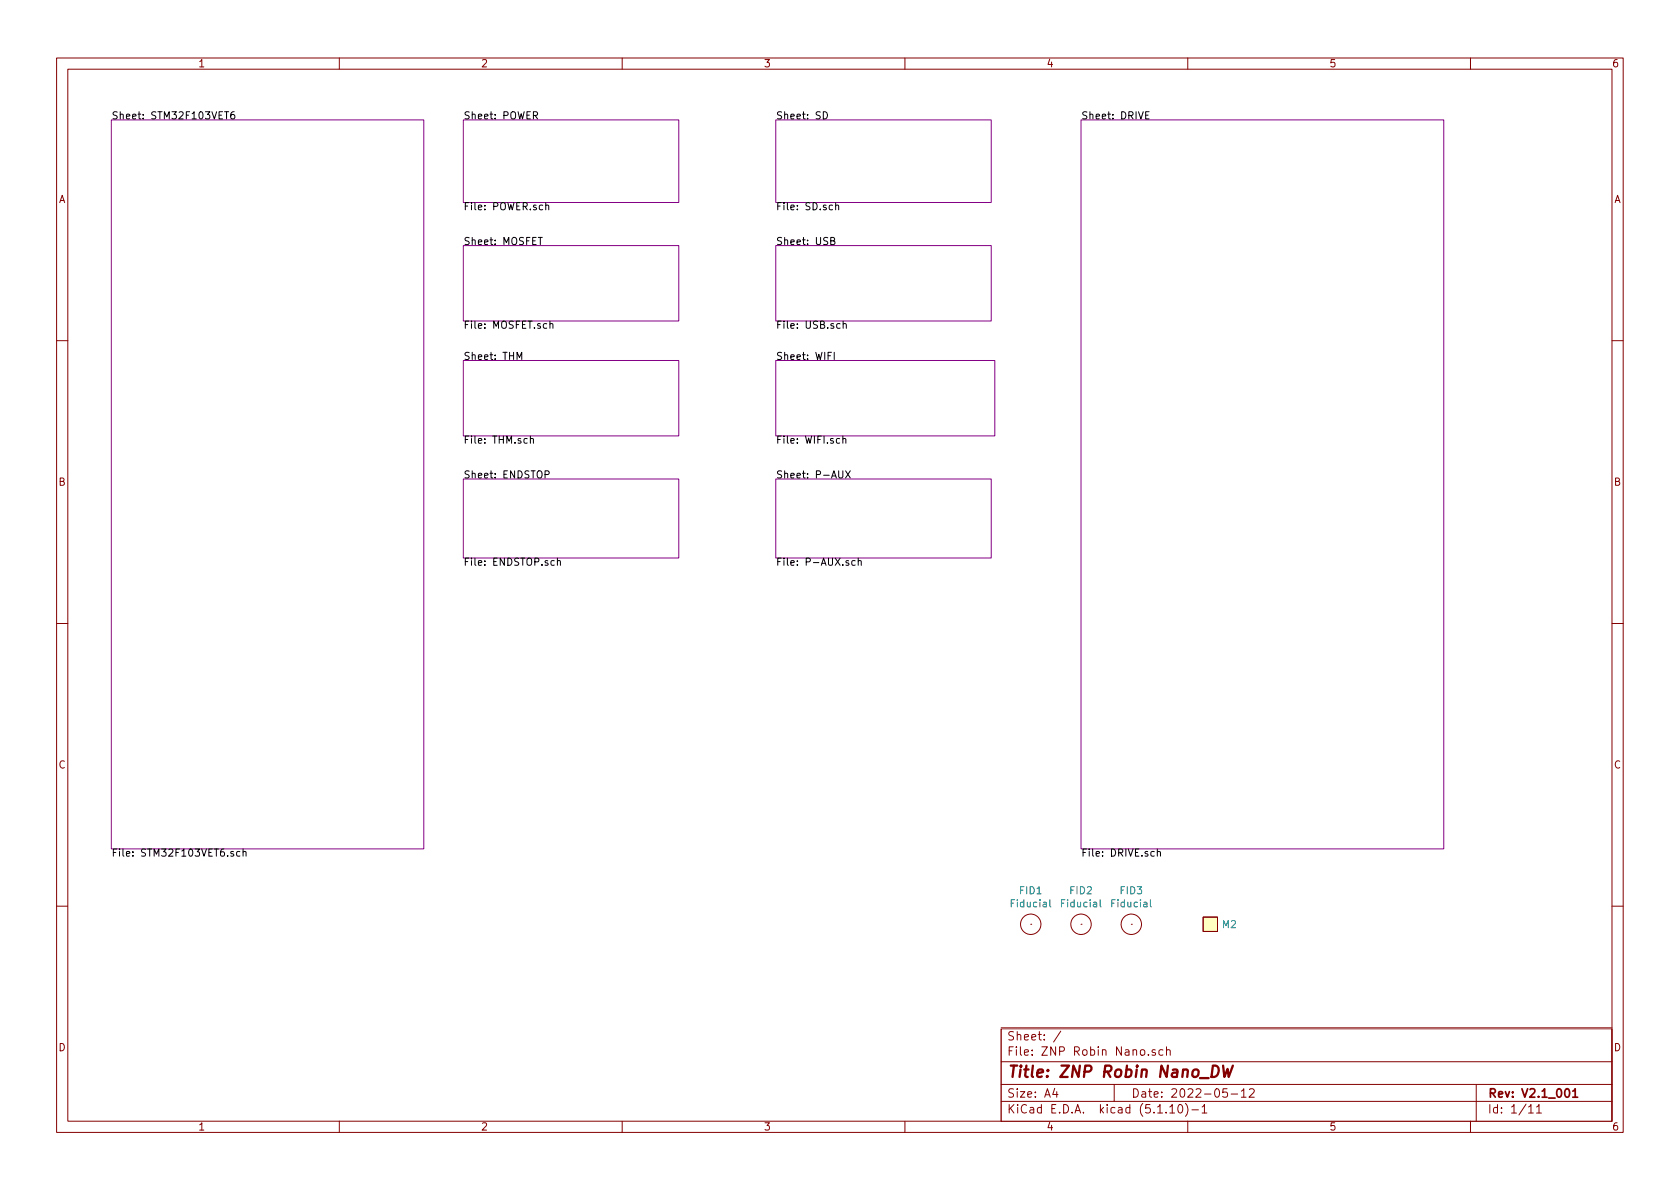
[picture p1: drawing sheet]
<svg xmlns="http://www.w3.org/2000/svg" width="297mm" height="210mm" viewBox="0 0 297 210" stroke-linecap="round" stroke-linejoin="round" font-family="sans-serif">
<g fill="none" stroke="#840000" stroke-width=".18">
<path d="M10 10.3h277v189.9h-277zM12 12.2h273v186.1h-273zM60 10.3v1.9M110 10.3v1.9M160 10.3v1.9M210 10.3v1.9M260 10.3v1.9M10 60.2h2M285 60.2h2M10 110.3h2M285 110.3h2M10 160.2h2"/>
<path d="M178.4 177.1h.5M179.1 176.4h-.7v1.5M179.2 173.5a.73 .73 0 0 0-.9 .5 .73 .73 0 0 0 .5 .9l.5-.1v-.5h-.3M179.7 177h.6v.9M179.9 173.4v.2M179.9 173.9v1M180.3 177.3l-.4 .1-.3 .2 .3 .3 .4-.1M180.4 173.9h.6M180.6 173.4v1.3l.4 .2M181.5 174.1l.1-.1a.37 .37 0 0 1 .5 .1v.8M181.5 173.4v1.5M181.7 177l-.4-.1-.3 .3 .1 .6h.6"/>
<path d="M182.2 163.4h.1M182.3 177.4l.7-.1-.1-.3-.4-.1-.2 .2v.7h.6M182.9 173.9v.9l.4 .1 .2-.1M183.5 173.9v1M183.6 177.1l.8-.1v-.4l-.3-.2h-.5v1.5h.6l.2-.1 .1-.4-.1-.2-.3-.1M184.2 174l.4-.1 .3 .3-.1 .6h-.6M184.2 173.4v1.5M185.1 177.1l.2-.2 .5 .2v.7l-.2 .1-.5-.1zM186.5 177.1l.2-.2 .4 .2 .1 .5-.1 .2-.4 .1-.2-.1zM186.7 174.8v.1M186.7 174v.1M187.8 176.4v1.5"/>
<path d="M188.1 177.1l.6 .8M188.6 174.1v-.1a.37 .37 0 0 1 .6 .1v.8M188.6 173.4v1.5M188.7 176.4l-.9 .9M189.7 173.9h.6M189.9 173.4v1.3l.4 .2M190.5 177.8v.1M190.5 177v.1M190.6 173.9h.5M190.8 173.4v1.3l.3 .2M191.1 163.4h.1M191.6 174l.4-.1 .3 .3v.6l-.3 .1-.4-.1"/>
<path d="M191.6 173.9v1.5M192.3 177.1l.1-.1a.37 .37 0 0 1 .6 .1v.8M192.3 176.4v1.5M193.5 174l-.4-.1-.2 .2 .1 .3 .5 .1v.3h-.6M193.5 176.9h.6M193.7 176.4v1.3l.4 .2M194.2 174.8v.1M194.2 174v.1M194.3 176.9h.6M194.6 176.4v1.3l.3 .2M195.4 177l.4-.1 .3 .3v.6l-.3 .1-.4-.1M195.4 176.9v1.5"/>
<path d="M196 173.3l-1.3 2M197.3 177l-.4-.1-.2 .2 .1 .3 .5 .1v.3h-.6M197.6 173.3l-1.3 2M198 177.8v.1M198 177v.1M198.7 173.9l-.1 1.4-.2 .1h-.4M198.7 174l-.4-.1-.3 .3v.6l.3 .1 .4-.1M199.4 173.4v.2M199.4 173.9v1M199.8 176.3l-1.3 2M199.9 173.9h.6M200 163.4h.1"/>
<path d="M200.1 173.4v1.3l.4 .2M201 174.1v-.1a.37 .37 0 0 1 .6 .1v.8M201 173.4v1.5M201.3 176.3l-1.2 2M201.7 176.9l.3 1 .3-.7 .2 .7 .3-1M202.3 173.9l.1 .9 .4 .1 .2-.1M203 173.9v1M203.3 176.9l.3 1 .2-.7 .3 .7 .3-1M203.7 174l.4-.1 .3 .3-.1 .6h-.6M203.7 173.4v1.5M204.8 176.9l.3 1 .3-.7 .3 .7 .3-1M205.1 174.8v.1"/>
<path d="M206.4 174l-.4-.1-.3 .3 .1 .6h.6M206.6 177.8v.1M207 174.1l.3-.2 .4 .2v.5l-.1 .2-.3 .1-.3-.1zM207 176.9h.6M207.6 176.4l-.3 .1v.2v1.2M208.1 177h.6l.1 .9M208.4 174.1l.1-.1a.37 .37 0 0 1 .5 .1v.8M208.4 173.9v1M208.8 177.3l-.5 .1-.2 .2v.2l.2 .1 .5-.1M209 174.1l.2-.2 .4 .1 .1 .9M210.1 177l-.4-.1-.3 .3 .1 .6 .2 .1 .4-.1M210.7 177.4l.7-.1-.1-.3-.4-.1-.2 .2v.7h.6"/>
<path d="M211.5 173.3l-1.3 2M212 174.1l.2-.2 .3 .1 .1 .9M212 173.9v1M212 177l.5-.1 .3 .3-.1 .6-.2 .1-.5-.1M212 176.4v1.5M212.6 174.1a.36 .36 0 0 1 .3-.2 .36 .36 0 0 1 .4 .2v.8M212.7 162.2h2.6v2.5h-2.6zM213.4 177.1l.2-.2 .4 .2v.7l-.2 .1-.4-.1zM214 174h.5l.1 .9M214.6 174.3l-.5 .1a.29 .29 0 0 0-.2 .2 .29 .29 0 0 0 .2 .3l.5-.1M214.8 177.1l.2-.2 .4 .2v.7l-.2 .1-.4-.1zM215.3 173.4v1.5"/>
<path d="M215.5 174.4l.4 .5M215.9 173.9l-.6 .6M216.1 176.4v1.5M216.3 177.4l.4 .5M216.5 174.4l.7-.1-.1-.3-.4-.1-.2 .2v.7h.6M216.7 176.9l-.6 .6M217.3 177.8v.1M217.8 173.9v1M218.2 173.9l-.4 .3M218.7 177l-.5-.1-.2 .3v.6l.2 .1 .5-.1M218.7 174l.5-.1 .3 .3-.1 .6-.2 .1-.5-.1M218.7 173.4v1.5"/>
<path d="M219.3 177.1l.2-.2 .5 .2v.7l-.3 .1-.4-.1zM220.1 174h.6l.1 .9M220.7 177.1l.2-.2 .3 .1 .1 .9M220.7 176.9v1M220.8 174.3l-.6 .1-.2 .2 .1 .2 .1 .1 .6-.1M221.3 177.1a.34 .34 0 0 1 .3-.2 .34 .34 0 0 1 .3 .2v.8M221.9 174l-.3-.1-.2 .2 .1 .3 .4 .1v.3h-.5M222.6 174.4l.7-.1-.1-.3-.4-.1-.2 .2 .1 .7h.5M223.7 176.3l-1.2 2M224 174.4h1.1M224.2 177.9v-1.5l.5 1.1 .5-1.1v1.5M225.8 174.1l.2-.2 .4 .1v.9"/>
<path d="M225.8 173.9v1M226 177h.5l.1 .9M226.4 174.1a.36 .36 0 0 1 .4-.2 .36 .36 0 0 1 .3 .2v.8M226.6 177.3l-.5 .1a.29 .29 0 0 0-.2 .2 .29 .29 0 0 0 .2 .3l.5-.1M227.3 176.4v1.5M227.5 177.4l.4 .5M227.8 173.4v1.5M227.9 176.9l-.6 .6M227.9 174.4l.5 .5M228.4 173.9l-.6 .6M228.4 177.4l.8-.1-.1-.3-.4-.1-.3 .2 .1 .7h.6M229.5 174l-.3-.1-.2 .2v.3l.5 .1v.3h-.5"/>
<path d="M229.8 176.9v1M230.2 176.9l-.4 .3M230.7 177l.5-.1 .2 .3v.6l-.2 .1-.5-.1M230.7 176.4v1.5M232.1 177h.6v.9M232.7 177.3l-.5 .1-.2 .2 .1 .2 .1 .1 .5-.1M233.9 177l-.3-.1-.2 .2 .1 .3 .4 .1v.3h-.5M234.6 177.4l.7-.1-.1-.3-.4-.1-.2 .2v.7h.6M235.9 177.8v.1M236.7 177.1l.2-.2 .3 .1 .1 .9M236.7 176.9v1M237.3 177.1a.36 .36 0 0 1 .3-.2 .36 .36 0 0 1 .3 .2v.8"/>
<path d="M238.7 176.4v1.5M238.8 177.4l.4 .5M239.2 176.9l-.5 .6M240.4 177l-.4-.1-.2 .2 .1 .3 .5 .1v.3h-.6M242.1 176.3l-1.2 2M285 160.2h2M60 198.3v1.9M110 198.3v1.9M160 198.3v1.9M177 182h108v16.3h-108zM177 194.8h108M177 191.8h108"/>
<path d="M177 187.8h108M177 181.8h108M186.5 192.5l-.4 1h1M186.8 193v1M187.6 182.3l-1.3 2M197 191.8v3M203 186.5v.1M204.3 185.7a.37 .37 0 0 0-.6 .1l.1 .2 .5 .2v.1l-.2 .3-.4-.1M205.6 185.7l-.4-.1-.3 .3 .1 .6 .2 .1 .4-.1M206.2 185.7h.1a.37 .37 0 0 1 .6 .1v.8M206.2 185.1v1.5M206.8 195.8l.5-.5v1.5"/>
<path d="M206.8 196.8h.9M208.5 195.4l.1-.1a.8 .8 0 0 1 .5 .8 .8 .8 0 0 1-.5 .7 1 1 0 0 1-.1-1.4zM209.6 195.1a1.71 1.71 0 0 1 0 2.3M210 198.3v1.9M210.7 196.3h1.2M212.5 195.8l.5-.5v1.5M212.5 196.8h.9M217 192.5h-.7l-.1 .7 .2-.1 .5 .1 .1 .2v.5l-.2 .1-.6-.1M217.7 193.5h1.1M219.5 193l.4-.5v1.5M219.5 194h.8M220.9 192.7l.2-.2h.4l.2 .2 .1 .3-1 1h1"/>
<path d="M260 198.3v1.9M261 191.8v6.5M270.3 195.8l.4-.5v1.5M270.3 196.8h.8M271.7 195.8l.4-.5v1.5M271.7 196.8h.8"/>
<circle cx="182.2" cy="163.4" r="1.8"/>
<circle cx="191.1" cy="163.4" r="1.8"/>
<circle cx="200" cy="163.4" r="1.8"/>
</g>
<g fill="none" stroke="#840000" stroke-width=".3">
<path d="M181.6 179.4v1.5M182.2 179.9l-.6 .6M184.1 179.9v1M184.5 179.9l-.4 .3M185 179.4v1.5M178.5 180.9v-1.5l.5 1.1 .6-1.1v1.5M180.3 180h.5l.1 .9M180.9 180.3l-.5 .1a.29 .29 0 0 0-.2 .2 .29 .29 0 0 0 .2 .3l.5-.1M181.8 180.4l.4 .5M182.8 180.4l.7-.1-.1-.3-.4-.1-.2 .2v.7h.6M185 180l.5-.1 .3 .3-.1 .6-.2 .1-.5-.1M186.4 180h.6v.9"/>
<path d="M187 180.3l-.5 .1-.2 .2 .1 .2 .1 .1 .5-.1M188.2 180l-.3-.1-.2 .2 .1 .3 .4 .1v.3h-.5M188.9 180.4l.7-.1-.1-.3-.4-.1-.2 .2 .1 .7h.5M276.8 192.7l.2-.2a.81 .81 0 0 1 .6 .6 .81 .81 0 0 1-.3 .8l-.1 .1a.79 .79 0 0 1-.4-1.3zM278.1 193l.4-.5v1.5M278.1 194h.8"/>
</g>
<path d="M214.5 188.4h.4a1.09 1.09 0 0 1 .5 1.3 1.09 1.09 0 0 1-1.2 .7zM216.3 188.4l.2 2 .5-1.4 .2 1.4 .8-2" fill="none" stroke="#840000" stroke-width=".41"/>
<path d="M19.7 21.2h55.2v128.9h-55.2zM81.9 21.2h38.1v14.6h-38.1zM137.2 21.2h38.1v14.6h-38.1zM191.1 21.2h64.2v128.9h-64.2zM81.9 43.4h38.1v13.4h-38.1zM137.2 43.4h38.1v13.4h-38.1zM81.9 63.7h38.1v13.4h-38.1zM137.2 63.7h38.7v13.4h-38.7zM81.9 84.7h38.1v14h-38.1zM137.2 84.7h38.1v14h-38.1z" fill="none" stroke="#840084" stroke-width=".18"/>
<g fill="none" stroke="#000" stroke-width=".18">
<path d="M39.7 19.8h.7M40.1 19.8v1.2M41.4 19.8l-.4 .1-.2 .4v.6l.2 .1h.4l.1-.2-.1-.5-.4-.1-.2 .3M145.6 19.8a.64 .64 0 0 1 .7 .6 .64 .64 0 0 1-.7 .6zM203.2 19.8h-.6v1.2h.6M94.3 20.4h.6l.1-.2v-.3l-.2-.1h-.5v1.2M94.6 20.4l.4 .6M96.5 36.4l.2-.1h.3v.8M96.5 35.8v1.3M147.8 36.4l.1-.1h.3l.1 .8M147.8 35.8v1.3M202.6 20.4h.4"/>
<path d="M95.2 42h.7M95.5 42v1.3M97.2 57.3l.2-.1 .3 .1 .1 .8M97.2 56.8v1.3M146.9 42.6l.5-.1 .2-.2-.1-.2-.6-.1v1.3h.5l.2-.2v-.3l-.3-.2M148.5 57.3l-.3-.1-.3 .2 .2 .6h.4M149.1 57.3l.2-.1 .3 .1v.8M149.1 56.8v1.3M91.4 63.6v-1.3l.4 .9 .5-.9v1.3M93.8 77.7l.2-.2 .3 .1v.8M93.8 77.1v1.3M147 62.3h-.6v1.3"/>
<path d="M147.5 62.3v1.3M149 77.7l.2-.2 .3 .1 .1 .8M149 77.1v1.3M96.4 83.9h.6l.1-.2-.1-.3-.1-.1h-.5v1.2M98.6 99.3l.1-.2 .3 .1 .1 .8M98.6 98.7v1.3M148.3 83.3v1l.2 .2h.4l.1-.2v-1M149.5 83.3l.8 1.2M150.3 83.3l-.8 1.2M151.2 99.2l-.4-.1-.2 .3 .1 .5h.5M151.7 99.3l.2-.2 .3 .1 .1 .8M151.7 98.7v1.3"/>
<path d="M42.4 150.6h-.3l-.3 .2 .1 .6h.5M43 150.7l.2-.1h.3v.8M43 150.1v1.3M204.6 150.7l.2-.1h.3l.1 .8M204.6 150.1v1.3"/>
</g>
<path d="M185.6 159.1v1.1l.2 .2M194.5 159.1v1.1l.2 .2M203.4 159.1v1.1l.2 .2" fill="none" stroke="#008484" stroke-width=".18"/>
<path d="M212.7 162.2h2.6v2.5h-2.6z" fill="#ffffc2" stroke="#ffffc2" stroke-width=".18"/>
<g fill="#fff" stroke="#fff" stroke-width=".35">
<path d="M225.5 174.6h13v4.3h-13z"/>
<path d="M177.4 172h73.1v9h-73.1z"/>
</g>
<text font-size="2.8" fill="#840000" x="178" y="190.5">Title: ZNP Robin Nano_DW</text>
<g font-size="2.1" fill="#840000">
<text x="178" y="184">Sheet: /</text>
<text x="178" y="186.7">File: ZNP Robin Nano.sch</text>
<text x="178" y="196.9">KiCad E.D.A. kicad (5.1.10)-1</text>
<text x="178" y="194.1">Size: A4</text>
<text x="200" y="194.1">Date: 2022-05-12</text>
<text x="263" y="194.1">Rev: V2.1_001</text>
<text x="263" y="196.9">Id: 1/11</text>
</g>
<g font-size="1.8" fill="#840000">
<text x="35" y="11.9">1</text>
<text x="85" y="11.9">2</text>
<text x="135" y="11.9">3</text>
<text x="185" y="11.9">4</text>
<text x="235" y="11.9">5</text>
<text x="285" y="11.9">6</text>
<text x="10.4" y="35.9">A</text>
<text x="285.4" y="35.9">A</text>
<text x="10.4" y="85.9">B</text>
<text x="285.4" y="85.9">B</text>
<text x="10.4" y="135.9">C</text>
<text x="285.4" y="135.9">C</text>
<text x="10.4" y="185.9">D</text>
<text x="285.4" y="185.9">D</text>
<text x="35" y="199.9">1</text>
<text x="85" y="199.9">2</text>
<text x="135" y="199.9">3</text>
<text x="185" y="199.9">4</text>
<text x="235" y="199.9">5</text>
<text x="285" y="199.9">6</text>
</g>
<g font-size="1.8">
<text x="19.7" y="21.1">Sheet: STM32F103VET6</text>
<text x="81.9" y="21.1">Sheet: POWER</text>
<text x="137.2" y="21.1">Sheet: SD</text>
<text x="191.1" y="21.1">Sheet: DRIVE</text>
<text x="81.9" y="37.2">File: POWER.sch</text>
<text x="137.2" y="37.2">File: SD.sch</text>
<text x="81.9" y="43.3">Sheet: MOSFET</text>
<text x="137.2" y="43.3">Sheet: USB</text>
<text x="81.9" y="58.1">File: MOSFET.sch</text>
<text x="137.2" y="58.1">File: USB.sch</text>
<text x="81.9" y="63.6">Sheet: THM</text>
<text x="137.2" y="63.6">Sheet: WIFI</text>
<text x="81.9" y="78.5">File: THM.sch</text>
<text x="137.2" y="78.5">File: WIFI.sch</text>
<text x="81.9" y="84.6">Sheet: ENDSTOP</text>
<text x="137.2" y="84.6">Sheet: P-AUX</text>
<text x="81.9" y="100">File: ENDSTOP.sch</text>
<text x="137.2" y="100">File: P-AUX.sch</text>
<text x="19.7" y="151.5">File: STM32F103VET6.sch</text>
<text x="191.1" y="151.5">File: DRIVE.sch</text>
</g>
<g font-size="1.8" fill="#008484">
<text x="178.9" y="160.4">Fiducial</text>
<text x="180.3" y="158.1">FID1</text>
<text x="187.8" y="160.4">Fiducial</text>
<text x="189.2" y="158.1">FID2</text>
<text x="196.7" y="160.4">Fiducial</text>
<text x="198.1" y="158.1">FID3</text>
<text x="216.2" y="164.1">M2</text>
</g>
</svg>
